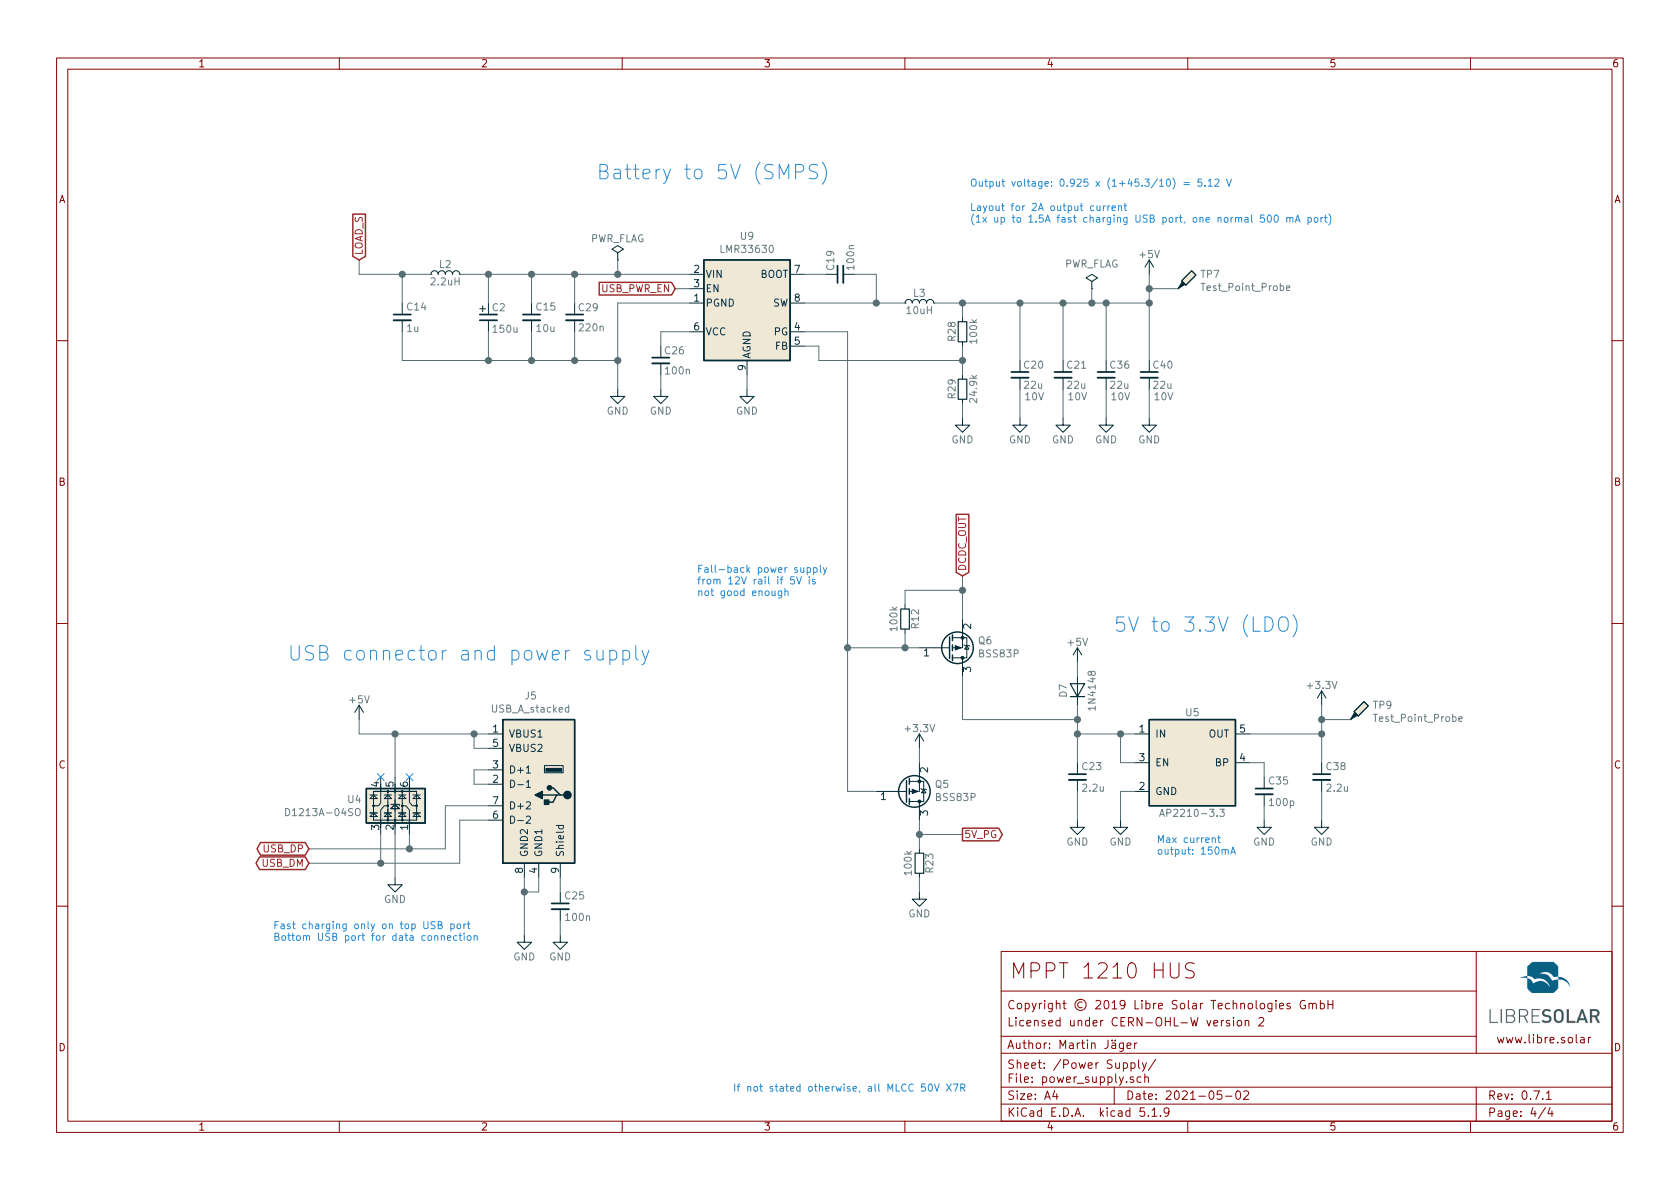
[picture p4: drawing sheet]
EESchema Schematic File Version 4
EELAYER 30 0
EELAYER END
$Descr A4 11693 8268
encoding utf-8
Sheet 4 4
Title "MPPT 1210 HUS"
Date "2021-05-02"
Rev "0.7.1"
Comp "Copyright © 2019 Libre Solar Technologies GmbH"
Comment1 "Licensed under CERN-OHL-W version 2"
Comment2 "Author: Martin Jäger"
Comment3 "Licensed under CERN-OHL-W version 2"
Comment4 ""
$EndDescr
$Comp
L power:GND #PWR039
U 1 1
P 7400 2900
F 0 "#PWR039" H 7400 2650 50  0001 C CNN
F 1 "GND" H 7400 2750 50  0000 C CNN
F 2 "" H 7400 2900 50  0000 C CNN
F 3 "" H 7400 2900 50  0000 C CNN
	1    7400 2900
	1    0    0    -1  
$EndComp
$Comp
L power:GND #PWR040
U 1 1
P 7100 2900
F 0 "#PWR040" H 7100 2650 50  0001 C CNN
F 1 "GND" H 7100 2750 50  0000 C CNN
F 2 "" H 7100 2900 50  0000 C CNN
F 3 "" H 7100 2900 50  0000 C CNN
	1    7100 2900
	1    0    0    -1  
$EndComp
$Comp
L power:GND #PWR041
U 1 1
P 6700 2900
F 0 "#PWR041" H 6700 2650 50  0001 C CNN
F 1 "GND" H 6700 2750 50  0000 C CNN
F 2 "" H 6700 2900 50  0000 C CNN
F 3 "" H 6700 2900 50  0000 C CNN
	1    6700 2900
	1    0    0    -1  
$EndComp
$Comp
L power:GND #PWR043
U 1 1
P 4300 2700
F 0 "#PWR043" H 4300 2450 50  0001 C CNN
F 1 "GND" H 4300 2550 50  0000 C CNN
F 2 "" H 4300 2700 50  0000 C CNN
F 3 "" H 4300 2700 50  0000 C CNN
	1    4300 2700
	1    0    0    -1  
$EndComp
$Comp
L power:GND #PWR044
U 1 1
P 5200 2700
F 0 "#PWR044" H 5200 2450 50  0001 C CNN
F 1 "GND" H 5200 2550 50  0000 C CNN
F 2 "" H 5200 2700 50  0000 C CNN
F 3 "" H 5200 2700 50  0000 C CNN
	1    5200 2700
	1    0    0    -1  
$EndComp
$Comp
L Project:R R29
U 1 1
P 6700 2700
F 0 "R29" V 6625 2700 50  0000 C CNN
F 1 "24.9k" V 6775 2700 50  0000 C CNN
F 2 "LibreSolar:R_0603_1608" V 6525 2600 50  0001 C CNN
F 3 "" H 6700 2700 50  0000 C CNN
F 4 "Yageo" H 1000 -300 50  0001 C CNN "Manufacturer"
F 5 "RC0603FR-0724K9L" H 1000 -300 50  0001 C CNN "PartNumber"
	1    6700 2700
	1    0    0    -1  
$EndComp
$Comp
L Project:C C21
U 1 1
P 7400 2600
F 0 "C21" H 7420 2670 50  0000 L CNN
F 1 "22u" H 7420 2530 50  0000 L CNN
F 2 "LibreSolar:C_1206_3216" H 7400 2600 50  0001 C CNN
F 3 "" H 7400 2600 50  0000 C CNN
F 4 "10V" H 7500 2450 50  0000 C CNN "Remarks"
F 5 "Samsung" H -1100 0   50  0001 C CNN "Manufacturer"
F 6 "CL31B226MPHNNNE" H -1100 0   50  0001 C CNN "PartNumber"
	1    7400 2600
	1    0    0    -1  
$EndComp
$Comp
L Project:C C20
U 1 1
P 7100 2600
F 0 "C20" H 7120 2670 50  0000 L CNN
F 1 "22u" H 7120 2530 50  0000 L CNN
F 2 "LibreSolar:C_1206_3216" H 7100 2600 50  0001 C CNN
F 3 "" H 7100 2600 50  0000 C CNN
F 4 "10V" H 7200 2450 50  0000 C CNN "Remarks"
F 5 "Samsung" H -1100 0   50  0001 C CNN "Manufacturer"
F 6 "CL31B226MPHNNNE" H -1100 0   50  0001 C CNN "PartNumber"
	1    7100 2600
	1    0    0    -1  
$EndComp
$Comp
L Project:R R28
U 1 1
P 6700 2300
F 0 "R28" V 6625 2300 50  0000 C CNN
F 1 "100k" V 6775 2300 50  0000 C CNN
F 2 "LibreSolar:R_0603_1608" V 6525 2200 50  0001 C CNN
F 3 "" H 6700 2300 50  0000 C CNN
F 4 "Yageo" H 1000 -300 50  0001 C CNN "Manufacturer"
F 5 "RC0603FR-07100KL" H 1000 -300 50  0001 C CNN "PartNumber"
	1    6700 2300
	1    0    0    -1  
$EndComp
$Comp
L Project:C C19
U 1 1
P 5850 1900
F 0 "C19" H 5870 1970 50  0000 L CNN
F 1 "100n" H 5870 1830 50  0000 L CNN
F 2 "LibreSolar:C_0603_1608" H 5850 1900 50  0001 C CNN
F 3 "" H 5850 1900 50  0000 C CNN
F 4 "Yageo" H 1200 -300 50  0001 C CNN "Manufacturer"
F 5 "CC0603KRX7R9BB104" H 1200 -300 50  0001 C CNN "PartNumber"
	1    5850 1900
	0    -1   -1   0   
$EndComp
$Comp
L Project:C C14
U 1 1
P 2800 2200
F 0 "C14" H 2825 2275 50  0000 L CNN
F 1 "1u" H 2825 2125 50  0000 L CNN
F 2 "LibreSolar:C_0805_2012" H 2800 2000 50  0001 C CNN
F 3 "" H 2825 2275 50  0000 C CNN
F 4 "Yageo" H 400 -550 50  0001 C CNN "Manufacturer"
F 5 "CC0805KKX7R9BB105" H 400 -550 50  0001 C CNN "PartNumber"
	1    2800 2200
	1    0    0    -1  
$EndComp
$Comp
L Project:C C15
U 1 1
P 3700 2200
F 0 "C15" H 3725 2275 50  0000 L CNN
F 1 "10u" H 3725 2125 50  0000 L CNN
F 2 "LibreSolar:C_1210_3225" H 3700 2000 50  0001 C CNN
F 3 "" H 3725 2275 50  0000 C CNN
F 4 "25V, X7R" H -400 -500 60  0001 C CNN "Remarks"
F 5 "Samsung" H -1100 0   50  0001 C CNN "Manufacturer"
F 6 "CL31A106KAHNNNE" H -1100 0   50  0001 C CNN "PartNumber"
	1    3700 2200
	1    0    0    -1  
$EndComp
$Comp
L Project:L L2
U 1 1
P 3100 1900
F 0 "L2" H 3100 1970 50  0000 C CNN
F 1 "2.2uH" H 3100 1850 50  0000 C CNN
F 2 "Inductor_SMD:L_1210_3225Metric" V 3100 1900 50  0001 C CNN
F 3 "" V 3100 1900 50  0000 C CNN
F 4 "Tayo Yuden" H 400 -300 50  0001 C CNN "Manufacturer"
F 5 "BRL3225T2R2M" H 400 -300 50  0001 C CNN "PartNumber"
	1    3100 1900
	1    0    0    -1  
$EndComp
$Comp
L Project:L L3
U 1 1
P 6400 2100
F 0 "L3" H 6400 2170 50  0000 C CNN
F 1 "10uH" H 6400 2050 50  0000 C CNN
F 2 "LibreSolar:Bourns_SRN8040TA" V 6400 2100 50  0001 C CNN
F 3 "" V 6400 2100 50  0000 C CNN
F 4 "Tayo Yuden" H 6400 2100 60  0001 C CNN "Manufacturer"
F 5 "NR8040T100M" H 6400 2100 60  0001 C CNN "PartNumber"
F 6 "Alternative: Bourns SRN8040TA-100M" H 0   0   50  0001 C CNN "Remarks"
	1    6400 2100
	1    0    0    -1  
$EndComp
$Comp
L power:PWR_FLAG #FLG050
U 1 1
P 4300 1800
F 0 "#FLG050" H 4300 1875 50  0001 C CNN
F 1 "PWR_FLAG" H 4300 1950 50  0000 C CNN
F 2 "" H 4300 1800 50  0001 C CNN
F 3 "" H 4300 1800 50  0001 C CNN
	1    4300 1800
	1    0    0    -1  
$EndComp
Wire Wire Line
	6500 2100 6700 2100
Wire Wire Line
	6700 2100 6700 2200
Wire Wire Line
	7100 2100 7100 2500
Wire Wire Line
	2800 1900 2800 2100
Wire Wire Line
	6700 2900 6700 2800
Wire Wire Line
	7100 2700 7100 2900
Wire Wire Line
	2800 2500 2800 2300
Wire Wire Line
	3700 2500 3700 2300
Wire Wire Line
	7400 2700 7400 2900
Wire Wire Line
	6700 2400 6700 2500
Wire Wire Line
	5950 1900 6100 1900
Wire Wire Line
	6100 1900 6100 2100
Wire Wire Line
	3200 1900 3400 1900
Wire Wire Line
	3700 2100 3700 1900
Wire Wire Line
	4300 1800 4300 1900
Connection ~ 6700 2100
Connection ~ 2800 1900
Connection ~ 6700 2500
Connection ~ 6100 2100
Connection ~ 3700 1900
Connection ~ 7100 2100
Connection ~ 4300 1900
Text Notes 4150 1250 0    100  ~ 0
Battery to 5V (SMPS)
Text Notes 7750 4400 0    100  ~ 0
5V to 3.3V (LDO)
Wire Wire Line
	2500 1900 2800 1900
Text Notes 5100 7600 0    50   ~ 0
If not stated otherwise, all MLCC 50V X7R
Wire Wire Line
	6700 2100 7100 2100
Wire Wire Line
	2800 1900 3000 1900
Wire Wire Line
	6700 2500 6700 2600
Wire Wire Line
	6100 2100 6300 2100
Wire Wire Line
	7400 2100 7400 2500
Wire Wire Line
	4300 1900 4800 1900
$Comp
L power:+5V #PWR0107
U 1 1
P 8000 1900
F 0 "#PWR0107" H 8000 1750 50  0001 C CNN
F 1 "+5V" H 8000 2040 50  0000 C CNN
F 2 "" H 8000 1900 50  0000 C CNN
F 3 "" H 8000 1900 50  0000 C CNN
	1    8000 1900
	1    0    0    -1  
$EndComp
Text Notes 6750 1300 0    50   ~ 0
Output voltage: 0.925 x (1+45.3/10) = 5.12 V
$Comp
L power:GND #PWR0108
U 1 1
P 2750 6100
F 0 "#PWR0108" H 2750 5850 50  0001 C CNN
F 1 "GND" H 2750 5950 50  0000 C CNN
F 2 "" H 2750 6100 50  0000 C CNN
F 3 "" H 2750 6100 50  0000 C CNN
	1    2750 6100
	1    0    0    -1  
$EndComp
$Comp
L Project:C C25
U 1 1
P 3900 6300
F 0 "C25" H 3925 6375 50  0000 L CNN
F 1 "100n" H 3925 6225 50  0000 L CNN
F 2 "LibreSolar:C_0603_1608" H 3900 6100 50  0001 C CNN
F 3 "" H 3925 6375 50  0000 C CNN
F 4 "Yageo" H 800 3200 50  0001 C CNN "Manufacturer"
F 5 "CC0603KRX7R9BB104" H 800 3200 50  0001 C CNN "PartNumber"
	1    3900 6300
	1    0    0    -1  
$EndComp
$Comp
L power:GND #PWR0109
U 1 1
P 3900 6500
F 0 "#PWR0109" H 3900 6250 50  0001 C CNN
F 1 "GND" H 3900 6350 50  0000 C CNN
F 2 "" H 3900 6500 50  0000 C CNN
F 3 "" H 3900 6500 50  0000 C CNN
	1    3900 6500
	1    0    0    -1  
$EndComp
Text Notes 2000 4600 0    100  ~ 0
USB connector and power supply
$Comp
L power:+5V #PWR0110
U 1 1
P 2500 5000
F 0 "#PWR0110" H 2500 4850 50  0001 C CNN
F 1 "+5V" H 2500 5140 50  0000 C CNN
F 2 "" H 2500 5000 50  0000 C CNN
F 3 "" H 2500 5000 50  0000 C CNN
	1    2500 5000
	1    0    0    -1  
$EndComp
Wire Wire Line
	3900 6100 3900 6200
Wire Wire Line
	3900 6400 3900 6500
$Comp
L power:GND #PWR0111
U 1 1
P 3650 6500
F 0 "#PWR0111" H 3650 6250 50  0001 C CNN
F 1 "GND" H 3650 6350 50  0000 C CNN
F 2 "" H 3650 6500 50  0000 C CNN
F 3 "" H 3650 6500 50  0000 C CNN
	1    3650 6500
	1    0    0    -1  
$EndComp
$Comp
L Project:USB_A_stacked J5
U 1 1
P 3750 5500
F 0 "J5" H 3805 6167 50  0000 C CNN
F 1 "USB_A_stacked" H 3805 6076 50  0000 C CNN
F 2 "LibreSolar:USB_A_Wuerth_61400826021_Horizontal_Stacked" H 3850 5450 50  0001 C CNN
F 3 " ~" H 3850 5450 50  0001 C CNN
F 4 "CUI" H 3750 5500 50  0001 C CNN "Manufacturer"
F 5 "UJ2-ADH-1-TH" H 3750 5500 50  0001 C CNN "PartNumber"
F 6 "Alternative: Wuerth 61400826021" H 0   0   50  0001 C CNN "Remarks"
	1    3750 5500
	-1   0    0    -1  
$EndComp
Wire Wire Line
	3400 5200 3300 5200
Wire Wire Line
	3400 5100 3300 5100
Wire Wire Line
	3300 5100 3300 5200
Wire Wire Line
	3750 6100 3750 6200
Wire Wire Line
	3750 6200 3650 6200
Wire Wire Line
	3650 6200 3650 6100
Wire Wire Line
	3650 6200 3650 6500
Connection ~ 3650 6200
$Comp
L Power_Protection:NUP4202 U4
U 1 1
P 2750 5600
F 0 "U4" H 2980 5646 50  0000 L CNN
F 1 "D1213A-04SO" H 2980 5555 50  0000 L CNN
F 2 "LibreSolar:SOT-23-6" H 2800 5675 50  0001 C CNN
F 3 "" H 2800 5675 50  0001 C CNN
F 4 "Diodes Inc." H 2750 5600 50  0001 C CNN "Manufacturer"
F 5 "D1213A-04SO" H 2750 5600 50  0001 C CNN "PartNumber"
F 6 "Alternative: IP4220CZ6" H 0   0   50  0001 C CNN "Remarks"
	1    2750 5600
	-1   0    0    -1  
$EndComp
Wire Wire Line
	3400 5600 3100 5600
Wire Wire Line
	3100 5600 3100 5900
Wire Wire Line
	3100 5900 2850 5900
Wire Wire Line
	3400 5700 3200 5700
Wire Wire Line
	3200 5700 3200 6000
Wire Wire Line
	3200 6000 2650 6000
Wire Wire Line
	2850 5800 2850 5900
Wire Wire Line
	2650 5800 2650 6000
Wire Wire Line
	2750 5800 2750 6100
Wire Wire Line
	2750 5400 2750 5100
Connection ~ 2750 5100
Connection ~ 3300 5100
$Comp
L LibreSolar:LMR33630 U9
U 1 1
P 5200 2100
F 0 "U9" H 5200 2567 50  0000 C CNN
F 1 "LMR33630" H 5200 2476 50  0000 C CNN
F 2 "Package_SO:TI_SO-PowerPAD-8_ThermalVias" H 5250 1650 50  0001 L CIN
F 3 "" H 5200 2100 50  0001 C CNN
F 4 "Texas Instruments" H -700 -500 50  0001 C CNN "Manufacturer"
F 5 "LMR33630ADDA" H -700 -500 50  0001 C CNN "PartNumber"
F 6 "400 kHz version" H -1100 0   50  0001 C CNN "Remarks"
	1    5200 2100
	1    0    0    -1  
$EndComp
Wire Wire Line
	5600 1900 5750 1900
$Comp
L Project:C C26
U 1 1
P 4600 2500
F 0 "C26" H 4620 2570 50  0000 L CNN
F 1 "100n" H 4620 2430 50  0000 L CNN
F 2 "LibreSolar:C_0603_1608" H 4600 2500 50  0001 C CNN
F 3 "" H 4600 2500 50  0000 C CNN
F 4 "Yageo" H -50 300 50  0001 C CNN "Manufacturer"
F 5 "CC0603KRX7R9BB104" H -50 300 50  0001 C CNN "PartNumber"
	1    4600 2500
	1    0    0    -1  
$EndComp
$Comp
L power:GND #PWR01
U 1 1
P 4600 2700
F 0 "#PWR01" H 4600 2450 50  0001 C CNN
F 1 "GND" H 4600 2550 50  0000 C CNN
F 2 "" H 4600 2700 50  0000 C CNN
F 3 "" H 4600 2700 50  0000 C CNN
	1    4600 2700
	1    0    0    -1  
$EndComp
Wire Wire Line
	4800 2300 4600 2300
Wire Wire Line
	4600 2300 4600 2400
Wire Wire Line
	4600 2600 4600 2700
Connection ~ 2850 5900
Connection ~ 2650 6000
Wire Wire Line
	2500 1900 2500 1800
Text Notes 6750 1550 0    50   ~ 0
Layout for 2A output current\n(1x up to 1.5A fast charging USB port, one normal 500 mA port)
Wire Wire Line
	2750 5100 2500 5100
Wire Wire Line
	2750 5100 3300 5100
Text Notes 1900 6550 0    50   ~ 0
Fast charging only on top USB port\nBottom USB port for data connection
Text GLabel 4700 2000 0    50   Input ~ 0
USB_PWR_EN
Text GLabel 2500 1800 1    50   Input ~ 0
LOAD_S
$Comp
L Device:Q_PMOS_GSD Q6
U 1 1
P 6600 4500
F 0 "Q6" H 6805 4454 50  0000 L CNN
F 1 "BSS83P" H 6805 4545 50  0000 L CNN
F 2 "LibreSolar:SOT-23" H 6800 4600 50  0001 C CNN
F 3 "~" H 6600 4500 50  0001 C CNN
F 4 "Infineon" H 6600 4500 50  0001 C CNN "Manufacturer"
F 5 "BSS83P H6327" H 6600 4500 50  0001 C CNN "PartNumber"
	1    6600 4500
	1    0    0    1   
$EndComp
Wire Wire Line
	6700 4100 6700 4300
Wire Wire Line
	6400 4500 6300 4500
$Comp
L power:+5V #PWR058
U 1 1
P 7500 4600
F 0 "#PWR058" H 7500 4450 50  0001 C CNN
F 1 "+5V" H 7500 4740 50  0000 C CNN
F 2 "" H 7500 4600 50  0000 C CNN
F 3 "" H 7500 4600 50  0000 C CNN
	1    7500 4600
	1    0    0    -1  
$EndComp
$Comp
L Project:D D7
U 1 1
P 7500 4800
F 0 "D7" H 7500 4900 50  0000 C CNN
F 1 "1N4148" H 7500 4700 50  0000 C CNN
F 2 "LibreSolar:D_SOD-123" V 7500 4800 50  0001 C CNN
F 3 "" V 7500 4800 50  0000 C CNN
F 4 "Diodes Inc." H 3450 2000 50  0001 C CNN "Manufacturer"
F 5 "1N4148W-7-F" H 3450 2000 50  0001 C CNN "PartNumber"
	1    7500 4800
	0    -1   -1   0   
$EndComp
Wire Wire Line
	7500 4600 7500 4700
Wire Wire Line
	7500 4900 7500 5000
Wire Wire Line
	7500 5000 6700 5000
Wire Wire Line
	6700 5000 6700 4700
$Comp
L Project:R R12
U 1 1
P 6300 4300
F 0 "R12" V 6225 4300 50  0000 C CNN
F 1 "100k" V 6375 4300 50  0000 C CNN
F 2 "LibreSolar:R_0603_1608" V 6125 4200 50  0001 C CNN
F 3 "" H 6300 4300 50  0000 C CNN
F 4 "Yageo" H 600 1700 50  0001 C CNN "Manufacturer"
F 5 "RC0603FR-07100KL" H 600 1700 50  0001 C CNN "PartNumber"
	1    6300 4300
	-1   0    0    1   
$EndComp
Wire Wire Line
	6300 4100 6300 4200
Wire Wire Line
	6300 4100 6700 4100
Wire Wire Line
	6300 4400 6300 4500
$Comp
L Project:CP C2
U 1 1
P 3400 2200
F 0 "C2" H 3420 2270 50  0000 L CNN
F 1 "150u" H 3420 2120 50  0000 L CNN
F 2 "Capacitor_SMD:CP_Elec_8x6.2" H 3400 2200 50  0001 C CNN
F 3 "" H 3400 2200 50  0000 C CNN
F 4 "Panasonic" H -400 400 50  0001 C CNN "Manufacturer"
F 5 "EEEFK1E151P" H -400 400 50  0001 C CNN "PartNumber"
F 6 "25V" H -4600 -600 60  0001 C CNN "Remarks"
	1    3400 2200
	1    0    0    -1  
$EndComp
Wire Wire Line
	3400 2100 3400 1900
Connection ~ 3400 1900
Wire Wire Line
	3400 1900 3700 1900
Wire Wire Line
	3400 2300 3400 2500
$Comp
L Project:C C29
U 1 1
P 4000 2200
F 0 "C29" H 4020 2270 50  0000 L CNN
F 1 "220n" H 4020 2130 50  0000 L CNN
F 2 "LibreSolar:C_0603_1608" H 4000 2200 50  0001 C CNN
F 3 "" H 4000 2200 50  0000 C CNN
F 4 "Murata" H -650 0   50  0001 C CNN "Manufacturer"
F 5 "GCM188R71E224KA55D" H 4000 2200 50  0001 C CNN "PartNumber"
F 6 "25V, X7R" H 4000 2200 50  0001 C CNN "Remarks"
	1    4000 2200
	1    0    0    -1  
$EndComp
Wire Wire Line
	5600 2100 6100 2100
Wire Wire Line
	5700 2500 5700 2400
Wire Wire Line
	5700 2400 5600 2400
Wire Wire Line
	5700 2500 6700 2500
Wire Wire Line
	5600 2300 5900 2300
Wire Wire Line
	6700 4100 6700 4000
Connection ~ 6700 4100
Wire Wire Line
	7100 2100 7400 2100
Wire Wire Line
	5200 2600 5200 2700
Wire Wire Line
	3700 1900 4000 1900
Wire Wire Line
	4800 2000 4700 2000
Wire Wire Line
	4800 2100 4300 2100
Wire Wire Line
	4300 2100 4300 2500
Wire Wire Line
	4300 2500 4300 2700
Connection ~ 4300 2500
Wire Wire Line
	3700 2500 4000 2500
Wire Wire Line
	3700 2500 3400 2500
Connection ~ 3700 2500
Wire Wire Line
	3400 2500 2800 2500
Connection ~ 3400 2500
Wire Wire Line
	4000 2300 4000 2500
Connection ~ 4000 2500
Wire Wire Line
	4000 2500 4300 2500
Wire Wire Line
	4000 2100 4000 1900
Connection ~ 4000 1900
Wire Wire Line
	4000 1900 4300 1900
Wire Wire Line
	2500 5000 2500 5100
Text Notes 4850 4150 0    50   ~ 0
Fall-back power supply \nfrom 12V rail if 5V is \nnot good enough
$Comp
L Project:C C36
U 1 1
P 7700 2600
F 0 "C36" H 7720 2670 50  0000 L CNN
F 1 "22u" H 7720 2530 50  0000 L CNN
F 2 "LibreSolar:C_1206_3216" H 7700 2600 50  0001 C CNN
F 3 "" H 7700 2600 50  0000 C CNN
F 4 "10V" H 7800 2450 50  0000 C CNN "Remarks"
F 5 "Samsung" H -1100 0   50  0001 C CNN "Manufacturer"
F 6 "CL31B226MPHNNNE" H -1100 0   50  0001 C CNN "PartNumber"
	1    7700 2600
	1    0    0    -1  
$EndComp
$Comp
L Project:C C40
U 1 1
P 8000 2600
F 0 "C40" H 8020 2670 50  0000 L CNN
F 1 "22u" H 8020 2530 50  0000 L CNN
F 2 "LibreSolar:C_1206_3216" H 8000 2600 50  0001 C CNN
F 3 "" H 8000 2600 50  0000 C CNN
F 4 "10V" H 8100 2450 50  0000 C CNN "Remarks"
F 5 "Samsung" H -1100 0   50  0001 C CNN "Manufacturer"
F 6 "CL31B226MPHNNNE" H -1100 0   50  0001 C CNN "PartNumber"
	1    8000 2600
	1    0    0    -1  
$EndComp
Wire Wire Line
	7400 2100 7600 2100
Wire Wire Line
	7700 2100 7700 2500
Connection ~ 7400 2100
Wire Wire Line
	7700 2100 8000 2100
Wire Wire Line
	8000 2100 8000 2500
Connection ~ 7700 2100
$Comp
L power:GND #PWR07
U 1 1
P 7700 2900
F 0 "#PWR07" H 7700 2650 50  0001 C CNN
F 1 "GND" H 7700 2750 50  0000 C CNN
F 2 "" H 7700 2900 50  0000 C CNN
F 3 "" H 7700 2900 50  0000 C CNN
	1    7700 2900
	1    0    0    -1  
$EndComp
$Comp
L power:GND #PWR08
U 1 1
P 8000 2900
F 0 "#PWR08" H 8000 2650 50  0001 C CNN
F 1 "GND" H 8000 2750 50  0000 C CNN
F 2 "" H 8000 2900 50  0000 C CNN
F 3 "" H 8000 2900 50  0000 C CNN
	1    8000 2900
	1    0    0    -1  
$EndComp
Wire Wire Line
	8000 2700 8000 2900
Wire Wire Line
	7700 2700 7700 2900
Wire Wire Line
	8000 1900 8000 2000
Connection ~ 8000 2100
Wire Wire Line
	2150 5900 2850 5900
Wire Wire Line
	2150 6000 2650 6000
$Comp
L Connector:TestPoint_Probe TP7
U 1 1
P 8200 2000
AR Path="/5B8F6473" Ref="TP7"  Part="1" 
AR Path="/58C18D5C/5B8F6473" Ref="TP7"  Part="1" 
F 0 "TP7" H 8353 2102 50  0000 L CNN
F 1 "Test_Point_Probe" H 8353 2011 50  0000 L CNN
F 2 "TestPoint:TestPoint_Pad_D1.0mm" H 8400 2000 50  0001 C CNN
F 3 "~" H 8400 2000 50  0001 C CNN
F 4 "+info" H -1100 0   50  0001 C CNN "Config"
	1    8200 2000
	1    0    0    -1  
$EndComp
Wire Wire Line
	8200 2000 8000 2000
Connection ~ 8000 2000
Wire Wire Line
	8000 2000 8000 2100
Wire Wire Line
	5900 4500 6300 4500
Connection ~ 6300 4500
Wire Wire Line
	3400 5350 3300 5350
Wire Wire Line
	3300 5350 3300 5450
Wire Wire Line
	3300 5450 3400 5450
Text GLabel 6700 4000 1    50   Input ~ 0
DCDC_OUT
Wire Wire Line
	9400 5000 9200 5000
$Comp
L Connector:TestPoint_Probe TP9
U 1 1
P 9400 5000
AR Path="/5B8F000B" Ref="TP9"  Part="1" 
AR Path="/58C18D5C/5B8F000B" Ref="TP9"  Part="1" 
F 0 "TP9" H 9553 5102 50  0000 L CNN
F 1 "Test_Point_Probe" H 9553 5011 50  0000 L CNN
F 2 "TestPoint:TestPoint_Pad_D1.0mm" H 9600 5000 50  0001 C CNN
F 3 "~" H 9600 5000 50  0001 C CNN
F 4 "+info" H -500 -200 50  0001 C CNN "Config"
	1    9400 5000
	1    0    0    -1  
$EndComp
Wire Wire Line
	9200 4900 9200 5000
$Comp
L power:+3.3V #PWR046
U 1 1
P 9200 4900
F 0 "#PWR046" H 9200 4750 50  0001 C CNN
F 1 "+3.3V" H 9200 5040 50  0000 C CNN
F 2 "" H 9200 4900 50  0000 C CNN
F 3 "" H 9200 4900 50  0000 C CNN
	1    9200 4900
	1    0    0    -1  
$EndComp
Connection ~ 7500 5000
Connection ~ 9200 5000
Wire Wire Line
	7800 5100 7900 5100
Wire Wire Line
	7800 5300 7800 5100
Wire Wire Line
	7800 5500 7800 5700
Wire Wire Line
	7900 5500 7800 5500
Wire Wire Line
	7900 5300 7800 5300
Wire Wire Line
	8800 5300 8800 5400
Wire Wire Line
	8700 5300 8800 5300
Wire Wire Line
	8800 5600 8800 5700
Wire Wire Line
	7500 5700 7500 5500
Wire Wire Line
	9200 5700 9200 5500
Connection ~ 7800 5100
Wire Wire Line
	7500 5000 7500 5100
Wire Wire Line
	7500 5100 7500 5300
Connection ~ 7500 5100
Wire Wire Line
	7500 5100 7800 5100
Wire Wire Line
	9200 5000 9200 5100
Wire Wire Line
	9200 5100 9200 5300
Connection ~ 9200 5100
Text Notes 8050 5950 0    50   ~ 0
Max current \noutput: 150mA
$Comp
L power:GND #PWR047
U 1 1
P 7800 5700
F 0 "#PWR047" H 7800 5450 50  0001 C CNN
F 1 "GND" H 7800 5550 50  0000 C CNN
F 2 "" H 7800 5700 50  0000 C CNN
F 3 "" H 7800 5700 50  0000 C CNN
	1    7800 5700
	1    0    0    -1  
$EndComp
$Comp
L Project:AP2210-3.3 U5
U 1 1
P 8300 5300
F 0 "U5" H 8300 5650 50  0000 C CNN
F 1 "AP2210-3.3" H 8300 4950 50  0000 C CNN
F 2 "LibreSolar:SOT-23-5" H 8300 4800 50  0001 C CNN
F 3 "" H 8300 5300 50  0000 C CNN
F 4 "Diodes Inc." H -550 2750 50  0001 C CNN "Manufacturer"
F 5 "AP2210K-3.3TRG1" H -550 2750 50  0001 C CNN "PartNumber"
F 6 "Alternative: MIC5225" H 0   0   50  0001 C CNN "Remarks"
	1    8300 5300
	1    0    0    -1  
$EndComp
$Comp
L Project:C C38
U 1 1
P 9200 5400
F 0 "C38" H 9225 5475 50  0000 L CNN
F 1 "2.2u" H 9225 5325 50  0000 L CNN
F 2 "LibreSolar:C_0603_1608" H 9200 5200 50  0001 C CNN
F 3 "" H 9225 5475 50  0000 C CNN
F 4 "Murata" H -550 2600 50  0001 C CNN "Manufacturer"
F 5 "GRM188R61E225KA12D" H -550 2600 50  0001 C CNN "PartNumber"
F 6 "25V, X5R" H 1700 100 60  0001 C CNN "Remarks"
	1    9200 5400
	1    0    0    -1  
$EndComp
$Comp
L Project:C C35
U 1 1
P 8800 5500
F 0 "C35" H 8825 5575 50  0000 L CNN
F 1 "100p" H 8825 5425 50  0000 L CNN
F 2 "LibreSolar:C_0603_1608" H 8800 5300 50  0001 C CNN
F 3 "" H 8825 5575 50  0000 C CNN
F 4 "Yageo" H -550 2700 50  0001 C CNN "Manufacturer"
F 5 "CC0603JRNPO9BN101" H -550 2700 50  0001 C CNN "PartNumber"
F 6 "NP0/C0G" H 350 100 50  0001 C CNN "Remarks"
	1    8800 5500
	1    0    0    -1  
$EndComp
$Comp
L Project:C C23
U 1 1
P 7500 5400
F 0 "C23" H 7525 5475 50  0000 L CNN
F 1 "2.2u" H 7525 5325 50  0000 L CNN
F 2 "LibreSolar:C_0603_1608" H 7500 5200 50  0001 C CNN
F 3 "" H 7525 5475 50  0000 C CNN
F 4 "Murata" H -500 2650 50  0001 C CNN "Manufacturer"
F 5 "GRM188R61E225KA12D" H -500 2650 50  0001 C CNN "PartNumber"
F 6 "25V, X5R" H 1700 100 60  0001 C CNN "Remarks"
	1    7500 5400
	1    0    0    -1  
$EndComp
$Comp
L power:GND #PWR038
U 1 1
P 7500 5700
F 0 "#PWR038" H 7500 5450 50  0001 C CNN
F 1 "GND" H 7500 5550 50  0000 C CNN
F 2 "" H 7500 5700 50  0000 C CNN
F 3 "" H 7500 5700 50  0000 C CNN
	1    7500 5700
	1    0    0    -1  
$EndComp
$Comp
L power:GND #PWR037
U 1 1
P 8800 5700
F 0 "#PWR037" H 8800 5450 50  0001 C CNN
F 1 "GND" H 8800 5550 50  0000 C CNN
F 2 "" H 8800 5700 50  0000 C CNN
F 3 "" H 8800 5700 50  0000 C CNN
	1    8800 5700
	1    0    0    -1  
$EndComp
$Comp
L power:GND #PWR036
U 1 1
P 9200 5700
F 0 "#PWR036" H 9200 5450 50  0001 C CNN
F 1 "GND" H 9200 5550 50  0000 C CNN
F 2 "" H 9200 5700 50  0000 C CNN
F 3 "" H 9200 5700 50  0000 C CNN
	1    9200 5700
	1    0    0    -1  
$EndComp
Wire Wire Line
	5900 2300 5900 4500
NoConn ~ 2650 5400
NoConn ~ 2850 5400
$Comp
L power:PWR_FLAG #FLG0103
U 1 1
P 7600 2000
F 0 "#FLG0103" H 7600 2075 50  0001 C CNN
F 1 "PWR_FLAG" H 7600 2174 50  0000 C CNN
F 2 "" H 7600 2000 50  0001 C CNN
F 3 "~" H 7600 2000 50  0001 C CNN
	1    7600 2000
	1    0    0    -1  
$EndComp
Wire Wire Line
	7600 2000 7600 2100
Connection ~ 7600 2100
Wire Wire Line
	7600 2100 7700 2100
Wire Wire Line
	8700 5100 9200 5100
$Comp
L Device:Q_PMOS_GSD Q5
U 1 1
P 6300 5500
F 0 "Q5" H 6505 5454 50  0000 L CNN
F 1 "BSS83P" H 6505 5545 50  0000 L CNN
F 2 "LibreSolar:SOT-23" H 6500 5600 50  0001 C CNN
F 3 "~" H 6300 5500 50  0001 C CNN
F 4 "Infineon" H 6300 5500 50  0001 C CNN "Manufacturer"
F 5 "BSS83P H6327" H 6300 5500 50  0001 C CNN "PartNumber"
	1    6300 5500
	1    0    0    1   
$EndComp
$Comp
L power:+3.3V #PWR0115
U 1 1
P 6400 5200
F 0 "#PWR0115" H 6400 5050 50  0001 C CNN
F 1 "+3.3V" H 6400 5340 50  0000 C CNN
F 2 "" H 6400 5200 50  0000 C CNN
F 3 "" H 6400 5200 50  0000 C CNN
	1    6400 5200
	1    0    0    -1  
$EndComp
$Comp
L Project:R R23
U 1 1
P 6400 6000
F 0 "R23" V 6325 6000 50  0000 C CNN
F 1 "100k" V 6475 6000 50  0000 C CNN
F 2 "LibreSolar:R_0603_1608" V 6225 5900 50  0001 C CNN
F 3 "" H 6400 6000 50  0000 C CNN
F 4 "Yageo" H 700 3400 50  0001 C CNN "Manufacturer"
F 5 "RC0603FR-07100KL" H 700 3400 50  0001 C CNN "PartNumber"
	1    6400 6000
	-1   0    0    1   
$EndComp
$Comp
L power:GND #PWR0117
U 1 1
P 6400 6200
F 0 "#PWR0117" H 6400 5950 50  0001 C CNN
F 1 "GND" H 6400 6050 50  0000 C CNN
F 2 "" H 6400 6200 50  0000 C CNN
F 3 "" H 6400 6200 50  0000 C CNN
	1    6400 6200
	1    0    0    -1  
$EndComp
Wire Wire Line
	6400 5700 6400 5800
Wire Wire Line
	6400 5800 6700 5800
Connection ~ 6400 5800
Wire Wire Line
	6400 5800 6400 5900
Wire Wire Line
	6400 5200 6400 5300
Wire Wire Line
	6100 5500 5900 5500
Wire Wire Line
	5900 5500 5900 4500
Connection ~ 5900 4500
Wire Wire Line
	6400 6100 6400 6200
Text GLabel 6700 5800 2    50   Output ~ 0
5V_PG
Text GLabel 2150 6000 0    50   BiDi ~ 0
USB_DM
Text GLabel 2150 5900 0    50   BiDi ~ 0
USB_DP
$EndSCHEMATC
